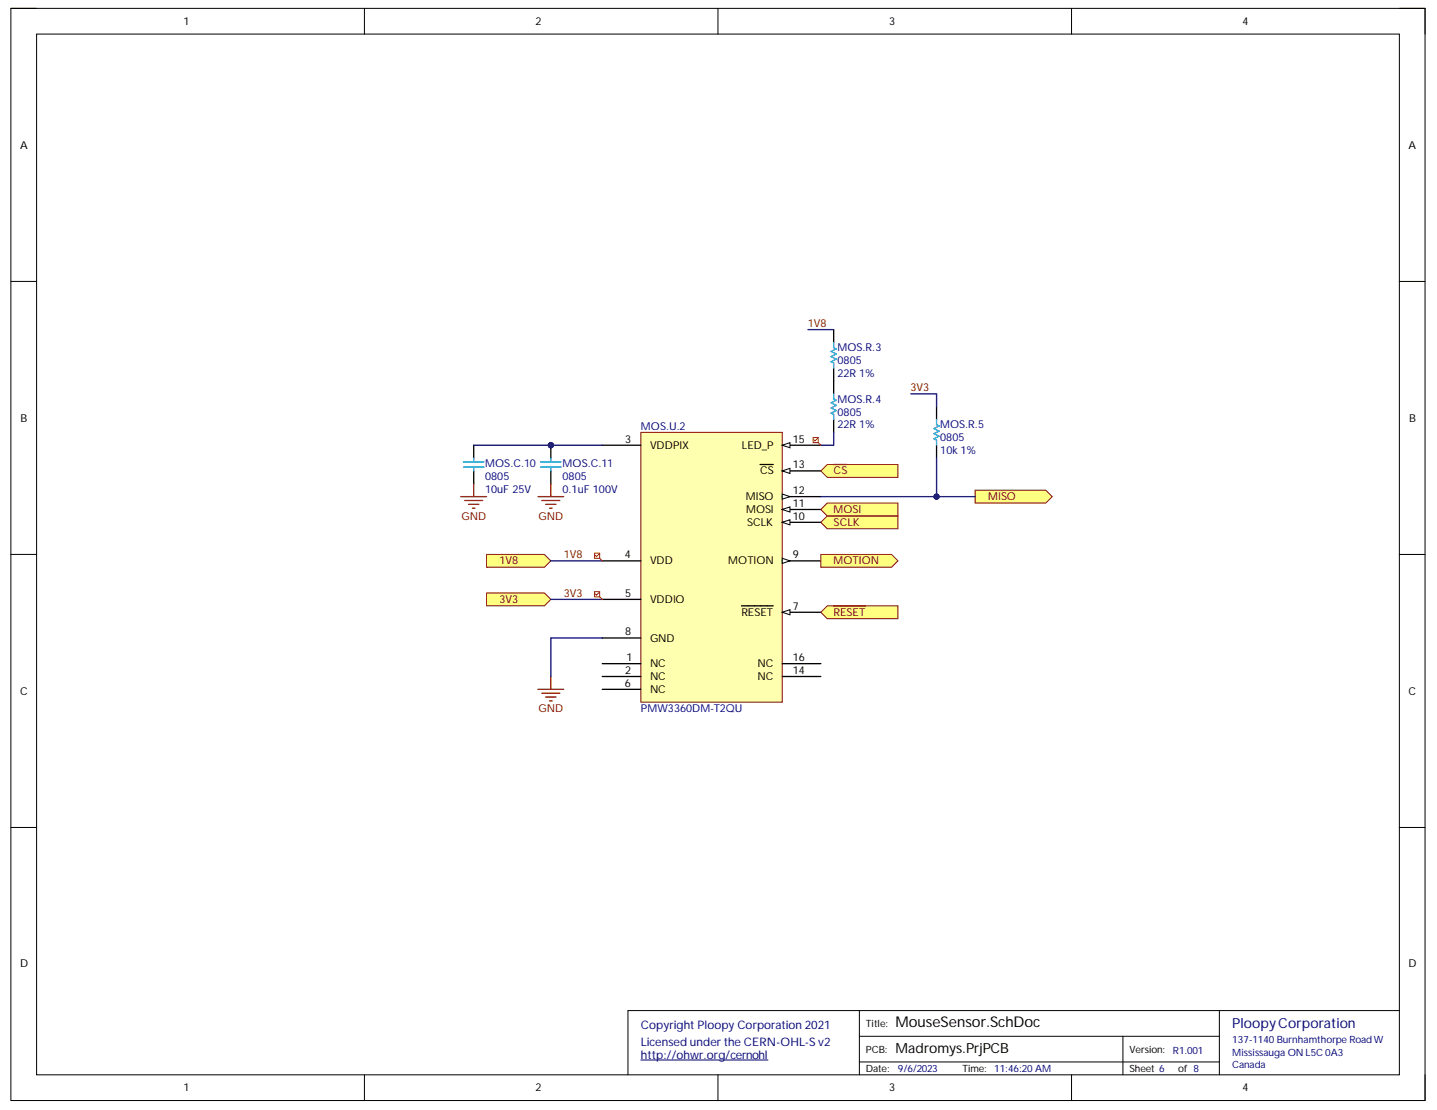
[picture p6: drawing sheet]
<svg xmlns="http://www.w3.org/2000/svg" width="279mm" height="216mm" viewBox="0 0 279 216" stroke-linecap="round" stroke-linejoin="round" font-family="sans-serif">
<path d="M2.1 1.6h275v212.5h-275z" fill="none" stroke="#000" stroke-width=".19"/>
<path d="M7.1 6.6h265v202.5h-265z" fill-rule="evenodd" fill="#fff"/>
<g fill="none" stroke="#000" stroke-width=".19">
<path d="M2.1 1.6h5M7.1 6.6h265v202.5h-265zM70.9 1.6v5M139.6 1.6v5M208.3 1.6v5M272.1 1.6h5v5M2.1 54.7h5M272.1 54.7h5M2.1 107.8h5M272.1 107.8h5M2.1 160.9h5M272.1 160.9h5"/>
<path d="M167.1 196.6v12.5M237.1 196.6v12.5M272.1 196.6h-150v12.5M70.9 209.1v5M139.6 209.1v5M167.1 201.6h70M167.1 206.6h70M208.3 209.1v5M218.3 201.6v7.5M277.1 209.1v5"/>
</g>
<path d="M124.6 206.2h24.7" fill="none" stroke="#000080" stroke-width=".19"/>
<path d="M124.6 84.1h27.5v52.5h-27.5z" fill-rule="evenodd" fill="#ffffb0"/>
<path d="M124.6 84.1h27.5v52.5h-27.5z" fill="none" stroke="#800000" stroke-width=".19"/>
<path d="M117.1 86.6h7.5M117.1 109.1h7.5M117.1 116.6h7.5M152.1 119.1h7.5M117.1 129.1h7.5M117.1 131.6h7.5M117.1 134.1h7.5" fill="none" stroke="#000" stroke-width=".25"/>
<path d="M152.1 119.1l1.5-.5v1z" fill="#f8fcff"/>
<path d="M152.1 119.1l1.5-.5v1z" fill="none" stroke="#000" stroke-width=".19"/>
<path d="M144.2 117.8h6.1M152.1 109.1h7.5M117.1 124.1h7.5" fill="none" stroke="#000" stroke-width=".25"/>
<path d="M152.1 108.6l1.5 .5-1.5 .5z" fill="#f8fcff"/>
<path d="M152.1 108.6l1.5 .5-1.5 .5z" fill="none" stroke="#000" stroke-width=".19"/>
<path d="M152.1 101.6h7.5" fill="none" stroke="#000" stroke-width=".25"/>
<path d="M152.1 101.6l1.5-.5v1z" fill="#f8fcff"/>
<path d="M152.1 101.6l1.5-.5v1z" fill="none" stroke="#000" stroke-width=".19"/>
<path d="M152.1 99.1h7.5" fill="none" stroke="#000" stroke-width=".25"/>
<path d="M152.1 99.1l1.5-.5v1z" fill="#f8fcff"/>
<path d="M152.1 99.1l1.5-.5v1z" fill="none" stroke="#000" stroke-width=".19"/>
<path d="M152.1 96.6h7.5" fill="none" stroke="#000" stroke-width=".25"/>
<path d="M152.1 96.1l1.5 .5-1.5 .5z" fill="#f8fcff"/>
<path d="M152.1 96.1l1.5 .5-1.5 .5z" fill="none" stroke="#000" stroke-width=".19"/>
<path d="M152.1 91.6h7.5" fill="none" stroke="#000" stroke-width=".25"/>
<path d="M152.1 91.6l1.5-.5v1z" fill="#f8fcff"/>
<path d="M152.1 91.6l1.5-.5v1z" fill="none" stroke="#000" stroke-width=".19"/>
<path d="M147.8 90.3h2.5M152.1 86.6h7.5M152.1 131.6h7.5" fill="none" stroke="#000" stroke-width=".25"/>
<path d="M152.1 86.6l1.5-.5v1z" fill="#f8fcff"/>
<path d="M152.1 86.6l1.5-.5v1z" fill="none" stroke="#000" stroke-width=".19"/>
<path d="M152.1 129.1h7.5" fill="none" stroke="#000" stroke-width=".25"/>
<circle cx="107.1" cy="86.6" r=".5" fill="#000080"/>
<circle cx="107.1" cy="86.6" r=".5" fill="none" stroke="#000080" stroke-width=".19"/>
<path d="M107.1 86.6v2.5" fill="none" stroke="#000" stroke-width=".25"/>
<circle cx="107.1" cy="86.6" r=".5" fill="#000080"/>
<circle cx="107.1" cy="86.6" r=".5" fill="none" stroke="#000080" stroke-width=".19"/>
<path d="M92.1 86.6v2.5M92.1 91.6v2.5M107.1 91.6v2.5" fill="none" stroke="#000" stroke-width=".25"/>
<path d="M90.1 90.8h4M90.1 89.8h4M92.1 89.1v.7M92.1 90.8v.8M105.1 90.8h4M105.1 89.8h4M107.1 89.1v.7M107.1 90.8v.8" fill="none" stroke="#009cca" stroke-width=".25"/>
<path d="M89.6 96.6h5M90.4 97.3h3.5M91.1 98.1h2M91.9 98.8h.5M92.1 94.1v2.5M104.6 96.6h5M105.4 97.3h3.5M106.1 98.1h2M106.9 98.8h.4M107.1 94.1v2.5" fill="none" stroke="#800000" stroke-width=".25"/>
<path d="M94.6 115.3h11.3l1.2 1.3-1.2 1.2h-11.3z" fill-rule="evenodd" fill="#ffff80"/>
<path d="M94.6 115.3h11.3l1.2 1.3-1.2 1.2h-11.3z" fill="none" stroke="#800000" stroke-width=".19"/>
<path d="M94.6 107.8h11.3l1.2 1.3-1.2 1.2h-11.3z" fill-rule="evenodd" fill="#ffff80"/>
<path d="M94.6 107.8h11.3l1.2 1.3-1.2 1.2h-11.3z" fill="none" stroke="#800000" stroke-width=".19"/>
<path d="M162.1 64.1v2.5M162.1 71.6v5M162.1 81.6v2.5" fill="none" stroke="#000" stroke-width=".25"/>
<path d="M162.1 76.6v1l.5 .3-1 .5 1 .5-1 .5 1 .4-1 .6 .5 .2v1M162.1 66.6v1l.5 .3-1 .5 1 .5-1 .5 1 .5-1 .5 .5 .2v1" fill="none" stroke="#009cca" stroke-width=".25"/>
<path d="M159.6 101.6l1.2-1.3h13.8v2.5h-13.8z" fill-rule="evenodd" fill="#ffff80"/>
<path d="M159.6 101.6l1.2-1.3h13.8v2.5h-13.8z" fill="none" stroke="#800000" stroke-width=".19"/>
<path d="M160.8 97.8h13.8v2.5h-13.8l-1.2-1.2z" fill-rule="evenodd" fill="#ffff80"/>
<path d="M160.8 97.8h13.8v2.5h-13.8l-1.2-1.2z" fill="none" stroke="#800000" stroke-width=".19"/>
<path d="M189.6 95.3h13.7l1.3 1.3-1.3 1.2h-13.7z" fill-rule="evenodd" fill="#ffff80"/>
<path d="M189.6 95.3h13.7l1.3 1.3-1.3 1.2h-13.7z" fill="none" stroke="#800000" stroke-width=".19"/>
<path d="M159.6 91.6l1.2-1.3h13.8v2.6h-13.8z" fill-rule="evenodd" fill="#ffff80"/>
<path d="M159.6 91.6l1.2-1.3h13.8v2.6h-13.8z" fill="none" stroke="#800000" stroke-width=".19"/>
<path d="M162.1 90.3h2.6" fill="none" stroke="#800000" stroke-width=".25"/>
<path d="M159.6 119.1l1.2-1.3h13.8v2.5h-13.8z" fill-rule="evenodd" fill="#ffff80"/>
<path d="M159.6 119.1l1.2-1.3h13.8v2.5h-13.8z" fill="none" stroke="#800000" stroke-width=".19"/>
<path d="M162.1 117.8h6.2M104.6 134.1h5M105.4 134.8h3.5M106.1 135.6h2M106.9 136.3h.4M107.1 131.6v2.5" fill="none" stroke="#800000" stroke-width=".25"/>
<path d="M182.1 79.1v2.5M182.1 86.6v2.5" fill="none" stroke="#000" stroke-width=".25"/>
<path d="M182.1 81.6v1l.5 .3-1 .4 1 .6-1 .5 1 .5-1 .4 .5 .3v1" fill="none" stroke="#009cca" stroke-width=".25"/>
<path d="M92.1 86.6h25M162.1 84.1v2.5h-2.5" fill="none" stroke="#000080" stroke-width=".25"/>
<circle cx="107.1" cy="86.6" r=".5" fill="#000080"/>
<circle cx="107.1" cy="86.6" r=".5" fill="none" stroke="#000080" stroke-width=".19"/>
<path d="M157.1 64.1h5M159.6 96.6h30M107.1 109.1h10M117.1 124.1h-10v7.5" fill="none" stroke="#000080" stroke-width=".25"/>
<circle cx="182.1" cy="96.6" r=".5" fill="#000080"/>
<circle cx="182.1" cy="96.6" r=".5" fill="none" stroke="#000080" stroke-width=".19"/>
<path d="M182.1 89.1v7.5M107.1 116.6h10" fill="none" stroke="#000080" stroke-width=".25"/>
<circle cx="182.1" cy="96.6" r=".5" fill="#000080"/>
<circle cx="182.1" cy="96.6" r=".5" fill="none" stroke="#000080" stroke-width=".19"/>
<path d="M177.1 76.6h5v2.5" fill="none" stroke="#000080" stroke-width=".25"/>
<path d="M158.1 85.1h1v1h-1zM159 85.3l-.5 .5-.3-.3M159.1 86.1l.5 .5M115.6 107.6h1v1h-1zM115.6 115.1h1v1h-1zM116.5 107.8l-.5 .5-.3-.3M116.5 115.3l-.5 .5-.3-.3M116.6 108.6l.5 .5M116.6 116.1l.5 .5" fill="none" stroke="#f00" stroke-width=".19"/>
<path d="M159.6 107.8h13.7l1.3 1.3-1.3 1.2h-13.7z" fill-rule="evenodd" fill="#ffff80"/>
<path d="M159.6 107.8h13.7l1.3 1.3-1.3 1.2h-13.7z" fill="none" stroke="#800000" stroke-width=".19"/>
<text font-size="2.9" x="174.1" y="199.8">MouseSensor.SchDoc</text>
<text font-size="2.7" fill="#000080" x="239.6" y="200">PloopyCorporation</text>
<text font-size="2.7" x="174.1" y="204.8">Madromys.PrjPCB</text>
<g font-size="2.3" fill="#000080">
<text x="124.6" y="200.2">Copyright Ploopy Corporation 2021</text>
<text x="124.6" y="203.4">Licensed under the CERN-OHL-S v2</text>
<text x="124.6" y="205.9">http://ohwr.org/cernohl</text>
</g>
<g font-size="2.1">
<text x="35.7" y="4.8">1</text>
<text x="104.1" y="4.8">2</text>
<text x="172.9" y="4.8">3</text>
<text x="241.6" y="4.8">4</text>
<text x="3.9" y="28.9">A</text>
<text x="273.8" y="28.9">A</text>
<text x="4" y="82">B</text>
<text x="274" y="82">B</text>
<text x="121.6" y="86.1">3</text>
<text x="126.4" y="87.3">VDDPIX</text>
<text x="144.2" y="87.3">LED_P</text>
<text x="154.1" y="86.1">15</text>
<text x="147.8" y="92.3">CS</text>
<text x="154.1" y="91.1">13</text>
<text x="145" y="97.3">MISO</text>
<text x="145.1" y="99.8">MOSI</text>
<text x="154.1" y="101.1">10</text>
<text x="154.1" y="98.5">11</text>
<text x="154.1" y="96.1">12</text>
<text x="145.2" y="102.3">SCLK</text>
<text x="121.5" y="108.6">4</text>
<text x="126.4" y="109.8">VDD</text>
<text x="141.6" y="109.8">MOTION</text>
<text x="154.1" y="108.6">9</text>
<text x="121.6" y="116">5</text>
<text x="126.4" y="117.3">VDDIO</text>
<text x="144.1" y="119.8">RESET</text>
<text x="154.1" y="118.6">7</text>
<text x="121.6" y="123.6">8</text>
<text x="126.4" y="124.8">GND</text>
<text x="121.6" y="131">2</text>
<text x="121.8" y="128.6">1</text>
<text x="126.4" y="129.8">NC</text>
<text x="147.3" y="129.8">NC</text>
<text x="154.1" y="131">14</text>
<text x="154.1" y="128.6">16</text>
<text x="3.9" y="135.2">C</text>
<text x="121.5" y="133.5">6</text>
<text x="126.4" y="132.3">NC</text>
<text x="126.4" y="134.8">NC</text>
<text x="147.3" y="132.3">NC</text>
<text x="273.8" y="135.2">C</text>
<text x="3.9" y="188.2">D</text>
<text x="273.8" y="188.2">D</text>
<text x="35.7" y="212.3">1</text>
<text x="104.1" y="212.3">2</text>
<text x="172.9" y="212.3">3</text>
<text x="241.6" y="212.3">4</text>
</g>
<g font-size="2.1" fill="#800000">
<text x="157.1" y="63.6">1V8</text>
<text x="177.1" y="76">3V3</text>
<text x="162.1" y="92.3">CS</text>
<text x="89.8" y="101.1">GND</text>
<text x="104.7" y="101.1">GND</text>
<text x="162.1" y="99.8">MOSI</text>
<text x="192.1" y="97.3">MISO</text>
<text x="162.1" y="102.3">SCLK</text>
<text x="97.1" y="109.8">1V8</text>
<text x="109.6" y="108.6">1V8</text>
<text x="162.1" y="109.8">MOTION</text>
<text x="97.1" y="117.3">3V3</text>
<text x="109.6" y="116">3V3</text>
<text x="162.1" y="119.8">RESET</text>
<text x="104.7" y="138.5">GND</text>
</g>
<g font-size="2.1" fill="#000080">
<text x="162.8" y="68.3">MOS.R.3</text>
<text x="162.8" y="70.8">0805</text>
<text x="162.8" y="73.3">22R 1%</text>
<text x="124.6" y="83.6">MOS.U.2</text>
<text x="162.8" y="83.3">22R 1%</text>
<text x="162.8" y="78.3">MOS.R.4</text>
<text x="162.8" y="80.9">0805</text>
<text x="182.8" y="83.3">MOS.R.5</text>
<text x="182.8" y="88.3">10k 1%</text>
<text x="182.8" y="85.8">0805</text>
<text x="94.3" y="95.8">10uF 25V</text>
<text x="94.3" y="90.8">MOS.C.10</text>
<text x="94.3" y="93.3">0805</text>
<text x="109.4" y="95.8">0.1uF 100V</text>
<text x="109.4" y="90.8">MOS.C.11</text>
<text x="109.4" y="93.3">0805</text>
<text x="124.6" y="138.5">PMW3360DM-T2QU</text>
</g>
<g font-size="1.9">
<text x="168.3" y="199.9">Title:</text>
<text x="168.3" y="208.6">Date:</text>
<text x="168.3" y="204.8">PCB:</text>
<text x="187.1" y="208.6">Time:</text>
<text x="219.6" y="204.8">Version:</text>
<text x="219.6" y="208.6">Sheet 6</text>
<text x="229.1" y="208.6">of 8</text>
</g>
<g font-size="1.9" fill="#000080">
<text x="239.6" y="202.8">137-1140 Burnhamthorpe Road W</text>
<text x="174.6" y="208.6">9/6/2023</text>
<text x="193.3" y="208.6">11:46:20 AM</text>
<text x="228.1" y="205.1">R1.001</text>
<text x="239.6" y="205.3">Mississauga ON L5C 0A3</text>
<text x="239.6" y="207.8">Canada</text>
</g>
</svg>
